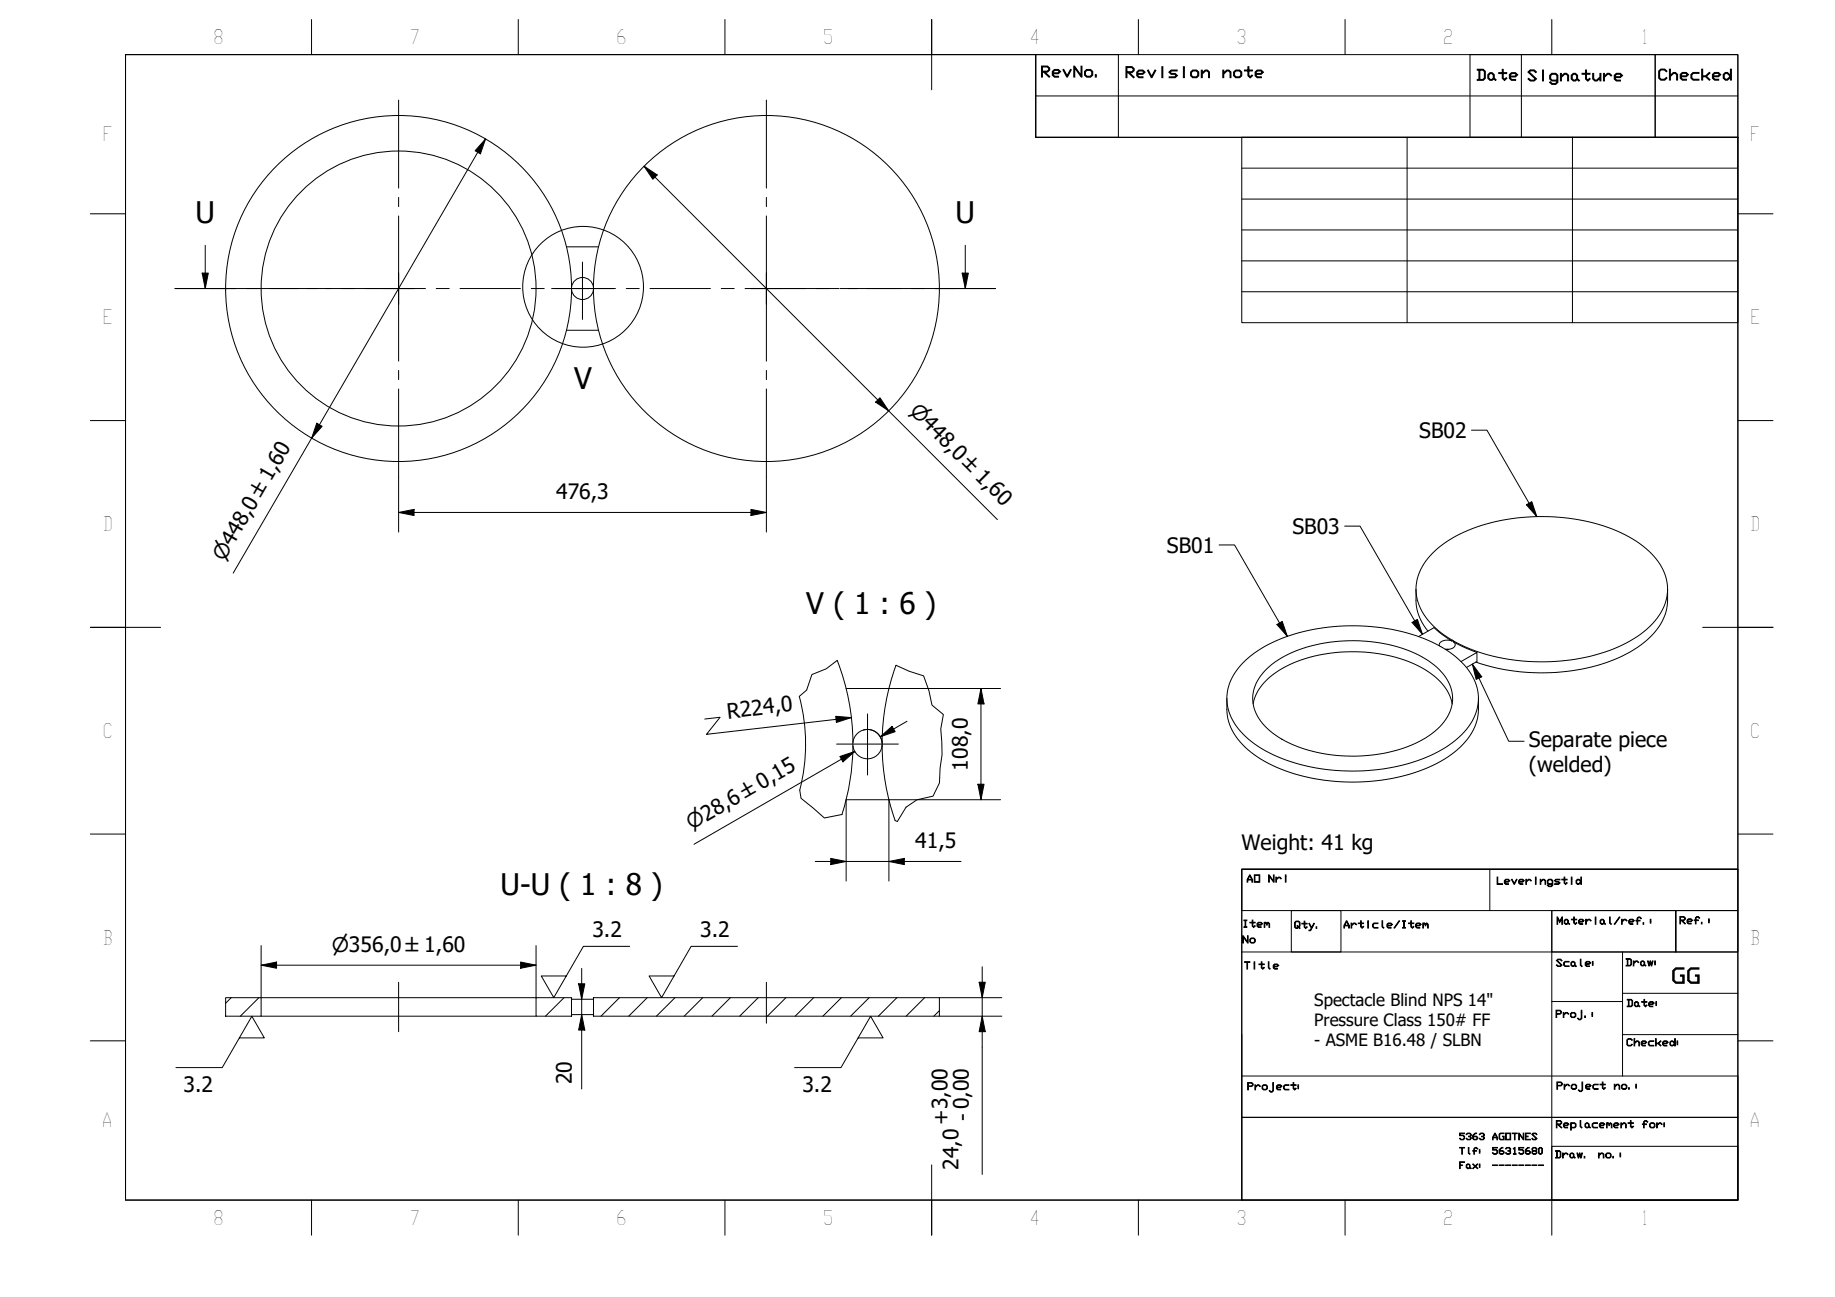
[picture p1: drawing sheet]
<svg xmlns="http://www.w3.org/2000/svg" width="297mm" height="210mm" viewBox="0 0 297 210" stroke-linecap="round" stroke-linejoin="round" font-family="sans-serif">
<!-- layer: Hatch (ISO) -->
<g fill="none" stroke="#000" stroke-width=".16">
<path d="M37.4 161.5l-.9 .9M41.9 161.5l-3 3M86.8 161.5h.1M91.3 161.5l-3 3M100.3 161.5l-3 3M104.8 161.5l-3 3M109.3 161.5l-3 3M113.7 161.5l-2.9 3M118.2 161.5l-3 3M122.7 161.5l-3 3M127.2 161.5l-3 3M131.7 161.5l-3 3"/>
<path d="M136.2 161.5l-3 3M140.7 161.5l-3 3M145.2 161.5l-3 3M149.7 161.5l-3 3M152.1 163.6l-.9 .9"/>
</g>
<!-- layer: Visible (ISO) -->
<g fill="none" stroke="#000" stroke-width=".16">
<path d="M91.7 39.9h5.2M91.7 53.4h5.2M92.5 46.5a28 28 0 0 0-41.4-24.4 28 28 0 0 0-1.9 48.1 28 28 0 0 0 43.2-21.1l.1-2.2M92.5 46.9a1.78 1.78 0 0 0 1.8 1.6 1.78 1.78 0 0 0 1.8-1.6M92.5 46.5v.4M92.5 46.5a1.78 1.78 0 0 1 1.8-1.6 1.78 1.78 0 0 1 1.8 1.6M96.1 46.5v.4M96.1 46.4a28 28 0 0 1 41.4-24.3 28 28 0 0 1 1.9 48.1 28 28 0 0 1-43.2-21.1l-.1-2.2M229.2 95.4v1.7a7.8 7.8 0 0 0 2 5M269.9 95.4v1.7a9.2 9.2 0 0 1-4.3 7.3 28 28 0 0 1-17.1 4.5 31.3 31.3 0 0 1-9.6-1.8M129.4 112.7a29.7 29.7 0 0 1 .1 15.2M135.5 106.9a37.3 37.3 0 0 1 2.6 13.2"/>
<path d="M137 111.4h6.9M145 107.7a37.3 37.3 0 0 0-2.2 12.4M198.6 113v1.8a9.3 9.3 0 0 0 4.4 7.3 28.2 28.2 0 0 0 16.4 4.5 27.9 27.9 0 0 0 15.5-4.5 9.3 9.3 0 0 0 4.4-7.3v-1.8M201.5 107a23.7 23.7 0 0 1 13.6-5.5 30.3 30.3 0 0 1 19 3.6 10.2 10.2 0 0 1 5.2 7.2 8.6 8.6 0 0 1-3.7 7.5 26 26 0 0 1-15.1 5 29.4 29.4 0 0 1-16.8-4 10 10 0 0 1-5.1-7.2 8.3 8.3 0 0 1 2.9-6.6zM202.9 113.9a8.7 8.7 0 0 1 4.8-5.8 25.4 25.4 0 0 1 22.6 0 8.9 8.9 0 0 1 4.8 5.8M204.7 108.6a17.9 17.9 0 0 1 10.6-4.7 24.7 24.7 0 0 1 15.4 2.7 8.3 8.3 0 0 1 4.4 5.9 7.3 7.3 0 0 1-3.8 6.6 23.8 23.8 0 0 1-15.8 3.1 18.1 18.1 0 0 1-10.7-4.7 6.1 6.1 0 0 1-.1-8.9zM229.6 103l2.5-1.4 1.4 1.1 1.6 1.1M234 105.1h.5M235.1 103.6l.2 .1M235.1 103.8a1.63 1.63 0 0 0-2.1 .5v.2M235.1 103.6a10.6 10.6 0 0 1-5.8-7.5 8.6 8.6 0 0 1 3.6-7.5 25.9 25.9 0 0 1 15.1-5 29.3 29.3 0 0 1 16.9 4 10.5 10.5 0 0 1 5 6.7 8.3 8.3 0 0 1-3.3 7.5 24.7 24.7 0 0 1-14 5.2 30.8 30.8 0 0 1-17.3-3.3M235.1 103.6v.2"/>
<path d="M235.3 103.9a.6 .6 0 0 1 .2 .7 .6 .6 0 0 1-.5 .4l-1.1 .1M235.3 103.9l1.8 .9 2 .8M235.3 103.7v.2M236.5 107.1l2.6-1.5v1.5l-1.7 .9M137 129.4h6.9M138.1 120.7a37.3 37.3 0 0 1-1.8 11.1M138.1 120.7a2.38 2.38 0 0 0 2.3 2.1 2.38 2.38 0 0 0 2.4-2.1M138.1 120.1v.6M138.1 120.1a2.38 2.38 0 0 1 2.3-2 2.38 2.38 0 0 1 2.4 2M142.8 120.1v.6M142.8 120.7a37.3 37.3 0 0 0 2.1 12.1M36.5 161.5h5.8v3h-5.8z"/>
<path d="M42.3 164.5h44.5M42.3 161.5h44.5M86.8 161.5h5.7v3h-5.7zM92.5 161.5v.2h3.6v-.2M92.5 164.5v-.3h3.6v.3M96.1 164.5h.1M96.1 161.5h56v3h-56z"/>
<circle cx="64.5" cy="46.7" r="22.3"/>
</g>
<!-- layer: Break Line (ISO) -->
<path d="M135.5 106.9l-1.8 1.3-2.3 1-.8 2.5-1.2 1M145 107.7l2.2 .9 2.3 .8 .9 2.4 .5 2.3 1.8 1.5-.4 2.4 .2 4.2-.3 2.1-.1 2.4-1.1 2.1-2.6 .6-1.7 1.2-1.4 2.4-.4-.2M129.5 127.9l.2 1.3 3.7 3.2 2.9-.6" fill="none" stroke="#000" stroke-width=".16"/>
<!-- layer: Section Line (ISO) -->
<g fill="none" stroke="#000" stroke-width=".16">
<path d="M33.2 39.7v7M156.3 39.7v7M28.3 46.7h9.8M32.7 44.2h1l-.5 2.5zM39.9 46.7h2.1M43.7 46.7h9.8M55.2 46.7h2.1M59.1 46.7h9.8M70.6 46.7h2.1M74.5 46.7h9.7M86 46.7h2.1M89.8 46.7h9.8"/>
<path d="M101.4 46.7h2.1M105.2 46.7h9.8M116.8 46.7h2.1M120.6 46.7h9.8M132.1 46.7h2.1M136 46.7h9.8M147.5 46.7h2.1M151.4 46.7h9.7M155.7 44.2h1l-.4 2.5z"/>
</g>
<path d="M32.7 44.2h1l-.5 2.5zM155.7 44.2h1l-.4 2.5z" fill="#000"/>
<!-- layer: Detail Boundary (ISO) -->
<circle cx="94.4" cy="46.4" r="9.8" fill="none" stroke="#000" stroke-width=".16"/>
<!-- layer: BOXES -->
<g fill="none" stroke="#000" stroke-width=".16">
<path d="M167.7 8.8v6.7h113.6M167.7 15.5v6.7h113.6M167.7 8.8h13.3v13.4h-13.3zM238 8.8h29.9v13.4h-29.9zM246.3 8.8v13.4M267.9 8.8h13.4v13.4h-13.4zM201 140.7h80.3h-80.3v6.7h80.3v-6.7v53.5h-80.3zM201 154.1h80.3M209 147.4h8.1v6.7h-8.1zM241.2 140.7v6.7M251.2 147.4h20.1v6.7v-6.7h10v6.7h-30.1zM251.2 147.4v46.8v-8.7h30.1v8.7"/>
<path d="M262.6 154.1v8h-11.4M201 174.1h80.3v6.7h-80.3v13.4M201 167.4v13.4h80.3v13.4M262.6 162.1v12M262.6 160.8h18.7M262.6 167.4h18.7M201 194.2h80.3"/>
</g>
<!-- layer: BORDER -->
<g fill="none" stroke="#000" stroke-width=".16">
<path d="M20.3 8.8h261v185.4h-261zM50.4 3.2v5.6M83.9 3.2v5.6M117.3 3.2v5.6M150.8 3.1v11.4M184.3 3.2v5.6M217.7 3.2v5.6M251.2 3.2v5.6M14.6 34.6h5.7M281.3 34.6h5.7M14.6 68.1h5.7M281.3 68.1h5.7"/>
<path d="M14.6 101.5h11.4M275.6 101.5h11.4M14.6 135h5.7M281.3 135h5.7M14.6 168.4h5.7M281.3 168.4h5.7M50.4 194.2v5.7M83.9 194.2v5.7M117.3 194.2v5.7M150.8 188.5v11.4M184.3 194.2v5.7M217.7 194.2v5.7"/>
<path d="M251.2 194.2v5.7"/>
</g>
<!-- layer: 0 -->
<path d="M20.3 8.8h147.4v13.4h113.6v118.5h-80.3v53.5h-180.7zM201 22.2h80.3v30h-80.3zM201 27.2h80.3M201 32.2h80.3M201 37.2h80.3M227.8 22.2v30M254.5 22.2v30M201 42.2h80.3M201 47.2h80.3" fill="none" stroke="#000" stroke-width=".16"/>
<!-- layer: Center Mark (ISO) -->
<g fill="none" stroke="#000" stroke-width=".16">
<path d="M64.5 16.2v14.2M124.1 16.2v14.2M64.5 34.9v11.8v-2.5M64.5 31.9v1.5M124.1 34.9v11.8v-2.5M124.1 31.9v1.5M34 46.7h14.3M49.8 46.7h1.5M52.8 46.7h11.7h-2.5M64.5 49.2v-2.5v11.7M64.5 59.9v1.5M67 46.7h-2.5h2.5"/>
<path d="M89.3 46.7h10M94.3 42.4v9.3M121.6 46.7h2.5h-2.5M124.1 49.2v-2.5v11.7M124.1 59.9v1.5M126.6 46.7h-2.5h11.7M137.3 46.7h1.5M140.3 46.7h14.3M64.5 62.9v14.3M124.1 62.9v14.3M140.4 115.5v9.9M135.4 120.4h10"/>
</g>
<!-- layer: Dimension (ISO) -->
<g fill="none" stroke="#000" stroke-width=".16">
<path d="M78.6 22.5l-.8 2.4-.9-.5zM78.6 22.5l-40.8 70.2M104.3 26.9l2.1 1.4-.7 .7zM104.3 26.9l57.1 57.2M51.3 68.5l.8 .5-1.6 1.9zM64.5 77.2v8.9M124.1 77.2v8.9M142.4 64.4l1.5 2.1-2.2-1.4zM64.5 82.9l2.5-.5v1zM64.5 82.9h59.6M121.6 82.4l2.5 .5-2.5 .5zM135.3 115.9l2.5 .2-2.4 .8z"/>
<path d="M137.8 116.1l-23.4 2.7 2.2-2.7-2.5 .3M140.3 118.1h-.5M140.5 118.1a2.38 2.38 0 0 1 2.3 2.2M142.5 119.2l1.9-1.6 .5 .8zM143.9 111.4h18.1M146.8 116.7l-4.3 2.5M158.8 111.4l.5 2.5h-1zM158.8 111.4v18M132 139.4h23.6M134.5 138.9l2.5 .5-2.5 .5zM136 122.4l2.4-.8-1.9 1.7zM136.2 122.9l2.2-1.3-26.1 15"/>
<path d="M137 129.4v13.2M142.8 120.5v.2M143.9 139.4l2.5-.5v1zM158.3 126.9h1l-.5 2.5zM162 129.4h-18.1v13.2M42.3 156.2l2.5-.5v1zM42.3 156.2h44.5M42.3 153v8.5M84.3 155.7l2.5 .5-2.5 .5zM86.8 153v8.5M93.7 159.2h1l-.5 2.5zM94.2 156.7v19.5"/>
<path d="M158.5 159h1l-.5 2.5zM159 156.5v33.6M94.2 164.2l.5 2.5h-1zM152.1 161.5h10.1M152.1 164.5h10.1M159 164.5l.5 2.5h-1z"/>
</g>
<g fill="#000">
<path d="M78.6 22.5l-.8 2.4-.9-.5zM104.3 26.9l2.1 1.4-.7 .7zM51.3 68.5l.8 .5-1.6 1.9zM142.4 64.4l1.5 2.1-2.2-1.4zM64.5 82.9l2.5-.5v1zM121.6 82.4l2.5 .5-2.5 .5zM135.3 115.9l2.5 .2-2.4 .8zM142.5 119.2l1.9-1.6 .5 .8zM158.8 111.4l.5 2.5h-1zM134.5 138.9l2.5 .5-2.5 .5zM136 122.4l2.4-.8-1.9 1.7zM143.9 139.4l2.5-.5v1z"/>
<path d="M158.3 126.9h1l-.5 2.5zM42.3 156.2l2.5-.5v1zM84.3 155.7l2.5 .5-2.5 .5zM93.7 159.2h1l-.5 2.5zM158.5 159h1l-.5 2.5zM94.2 164.2l.5 2.5h-1zM159 164.5l.5 2.5h-1z"/>
</g>
<!-- layer: Centerline (ISO) -->
<path d="M64.5 159v8M124.1 159v6.6" fill="none" stroke="#000" stroke-width=".16"/>
<!-- layer: Symbol (ISO) -->
<path d="M238.2 69.6h2.5l8.1 14M197.3 88.2h2.5l8.6 14.8M217.7 85.1h2.5l10.1 17.6M247.1 81.7l.9-.5 .8 2.4zM206.7 101.1l.9-.5 .8 2.4zM228.6 100.7l.8-.5 .9 2.5zM238.3 107.5l1.6 2-.9 .5zM238.3 107.5l5.9 12.5h2.5M101.9 153.2h-7.5l-4.8 8.3-2-3.6h4.1M119.4 153.2h-7.5l-4.8 8.3-2-3.6h4M38.7 168h4.1l-2-3.5-4.8 8.3h-7.5M138.9 168h4l-2-3.5-4.8 8.3h-7.5" fill="none" stroke="#000" stroke-width=".16"/>
<path d="M247.1 81.7l.9-.5 .8 2.4zM206.7 101.1l.9-.5 .8 2.4zM228.6 100.7l.8-.5 .9 2.5zM238.3 107.5l1.6 2-.9 .5z" fill="#000"/>
<g font-size="4.8">
<text x="31.6" y="36.1">U</text>
<text x="154.7" y="36.1">U</text>
<text x="92.9" y="62.9">V</text>
<text x="130.5" y="99.4">V ( 1 : 6 )</text>
<text x="81" y="144.8">U-U ( 1 : 8 )</text>
</g>
<g font-size="3.4">
<text x="229.7" y="70.9">SB02</text>
<text x="90" y="80.8">476,3</text>
<text x="188.9" y="89.4">SB01</text>
<text x="209.2" y="86.4">SB03</text>
<text x="117.8" y="116.3" transform="rotate(-7 117.8 116.3)">R224,0</text>
<text x="156.6" y="124.7" transform="rotate(-90 156.6 124.7)">108,0</text>
<text x="247.5" y="120.9">Separate piece</text>
<text x="247.5" y="125">(welded)</text>
<text x="148.1" y="137.3">41,5</text>
<text x="201" y="137.5">Weight: 41 kg</text>
<text x="95.9" y="151.7">3.2</text>
<text x="113.3" y="151.7">3.2</text>
<text x="270.5" y="159.1">GG</text>
<text x="29.7" y="176.8">3.2</text>
<text x="92.6" y="175.5" transform="rotate(-90 92.6 175.5)">20</text>
<text x="129.9" y="176.8">3.2</text>
<text x="153.5" y="182" transform="rotate(-90 153.5 182)">+3,00</text>
<text x="157" y="181.4" transform="rotate(-90 157 181.4)">- 0,00</text>
<text x="155.1" y="189.3" transform="rotate(-90 155.1 189.3)">24,0</text>
</g>
<g font-size="3.3">
<text x="147.1" y="66.7" transform="rotate(45 147.1 66.7)">⌀448,0 ±1,60</text>
<text x="36.3" y="91" transform="rotate(-60 36.3 91)">⌀448,0 ±1,60</text>
<text x="111.9" y="134.4" transform="rotate(-30 111.9 134.4)">⌀28,6 ±0,15</text>
<text x="53.7" y="154">⌀356,0 ±1,60</text>
</g>
<g font-size="3.2">
<text x="34.5" y="7.1">8</text>
<text x="66.3" y="7.1">7</text>
<text x="99.7" y="7.1">6</text>
<text x="133.2" y="7.1">5</text>
<text x="166.6" y="7.2">4</text>
<text x="200.1" y="7.1">3</text>
<text x="233.6" y="7.1">2</text>
<text x="265.6" y="7.1">1</text>
<text x="16.6" y="22.9">F</text>
<text x="283.3" y="22.9">F</text>
<text x="16.6" y="52.5">E</text>
<text x="283.3" y="52.5">E</text>
<text x="16.6" y="85.9">D</text>
<text x="283.3" y="85.9">D</text>
<text x="16.6" y="119.4">C</text>
<text x="283.3" y="119.4">C</text>
<text x="16.6" y="152.9">B</text>
<text x="283.3" y="152.9">B</text>
<text x="16.5" y="182.4">A</text>
<text x="283.2" y="182.4">A</text>
<text x="34.5" y="198.2">8</text>
<text x="66.3" y="198.2">7</text>
<text x="99.7" y="198.2">6</text>
<text x="133.2" y="198.2">5</text>
<text x="166.6" y="198.3">4</text>
<text x="200.1" y="198.2">3</text>
<text x="233.6" y="198.2">2</text>
<text x="265.6" y="198.2">1</text>
</g>
<g font-size="2.7">
<text x="212.7" y="162.8">Spectacle Blind NPS 14&quot;</text>
<text x="212.7" y="166">Pressure Class 150# FF</text>
<text x="212.7" y="169.3">- ASME B16.48 / SLBN</text>
</g>
<g font-size="2.4">
<text x="168.4" y="12.4">RevNo.</text>
<text x="182" y="12.5">Revision</text>
<text x="197.7" y="12.5">note</text>
<text x="238.9" y="13">Date</text>
<text x="247.1" y="13.1">Signature</text>
<text x="268.3" y="12.9">Checked</text>
</g>
<g font-size="1.6">
<text x="201.7" y="142.8">AO</text>
<text x="205.2" y="142.8">Nri</text>
<text x="242.2" y="143.1">Leveringstid</text>
<text x="251.9" y="149.6">Material/ref.:</text>
<text x="271.8" y="149.5">Ref.:</text>
<text x="201" y="150.1">Item</text>
<text x="201" y="152.6">No</text>
<text x="209.4" y="150.2">Qty.</text>
<text x="217.4" y="150.2">Article/Item</text>
<text x="201.3" y="156.8">Title</text>
<text x="251.8" y="156.4">Scale:</text>
<text x="263.1" y="156.3">Draw:</text>
<text x="251.7" y="164.7">Proj.:</text>
<text x="263.2" y="162.9">Date:</text>
<text x="263.2" y="169.3">Checked:</text>
<text x="201.8" y="176.4">Project:</text>
<text x="251.9" y="176.3">Project</text>
<text x="261.2" y="176.3">no.:</text>
<text x="251.8" y="182.5">Replacement</text>
<text x="265.7" y="182.5">for:</text>
<text x="251.6" y="187.4">Draw.</text>
<text x="258.6" y="187.4">no.:</text>
</g>
<g font-size="1.5">
<text x="236.1" y="184.4">5363 AGOTNES</text>
<text x="236.1" y="186.8">Tlf: 56315680</text>
<text x="236.1" y="189.1">Fax: --------</text>
</g>
</svg>
